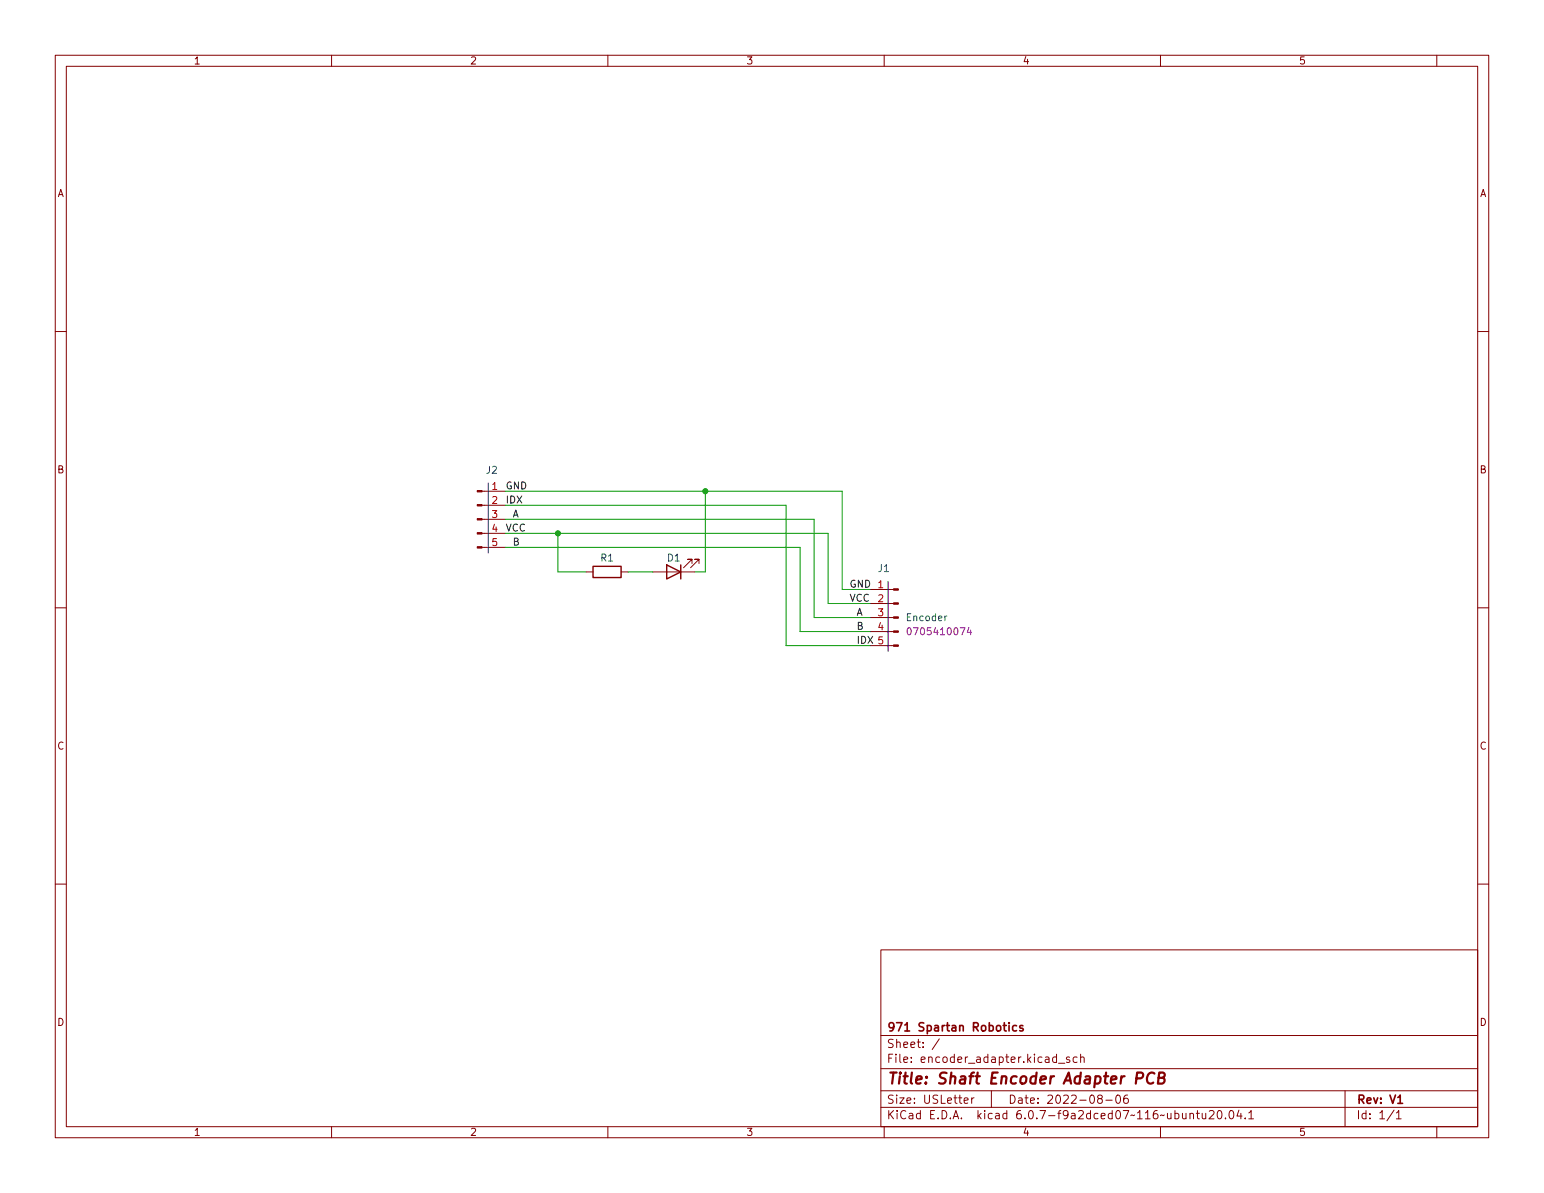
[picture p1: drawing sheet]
<svg xmlns="http://www.w3.org/2000/svg" width="279mm" height="216mm" viewBox="0 0 279 216" stroke-linecap="round" stroke-linejoin="round" font-family="sans-serif">
<g fill="none" stroke="#840000" stroke-width=".18">
<path d="M10 10h259.4v195.9h-259.4zM12 12h255.4v191.9h-255.4zM60 10v2M110 10v2M160 10v2M210 10v2M260 10v2M10 60h2M267.4 60h2M87.2 99.1h4.2M87.2 96.5h4.2M87.2 94h4.2"/>
<path d="M87.2 91.4h4.2M87.2 88.9h4.2M10 110h2M106 103.5h1.3M112.4 103.5h1.3M118.1 103.5h7.6M125.2 102v-.8h-.7h.7l-1.5 1.5M126.5 102v-.8h-.8h.8l-1.5 1.5M157.5 116.8h4.2M157.5 114.3h4.2M157.5 111.8h4.2M157.5 109.2h4.2"/>
<path d="M157.5 106.7h4.2M267.4 110h2M10 160h2M267.4 160h2M159.4 171.9h108v32h-108zM159.4 197.4h108M159.4 193.4h108M159.4 187.4h108M170 188l-1.3 1.9M174.5 199.2l.7-.2-.1-.3h-.4l-.2 .2v.7h.6M175.8 198.7v1M176.3 198.7h-.3l-.2 .3"/>
<path d="M179.4 197.4v3M191.2 191.4l-.4-.1-.3 .3v.4l.1 .2h.6M191.2 190.8v1.5M191.5 192.4h1.2M193.5 191.4l-.3-.1-.2 .2v.2l.5 .2v.3h-.5M194.9 191.4l-.4-.1-.3 .3v.4l.1 .2h.6M195.5 191.4l.3-.1 .3 .1 .1 .9M195.5 190.8v1.5M198.9 198.8l-.3-.3 .1-.2 .2-.1h.4l.2 .3-.1 .2-.6 .2-.2 .2 .1 .4 .2 .2 .4-.1 .2-.2-.1-.4-.2-.2M200.1 199.1h1.2M202.1 198.2h.2a.8 .8 0 0 1 .5 .7 .8 .8 0 0 1-.5 .8 1 1 0 0 1-.2-1.5zM204 198.2a.59 .59 0 0 0-.7 .6v.6l.2 .2 .4 .1 .2-.2 .1-.5-.2-.2-.4-.1-.3 .3"/>
<path d="M243.4 197.4v6.5M60 203.9v2M110 203.9v2M159.4 200.4h108M160 203.9v2M210 203.9v2M215.3 201.6l.2-.1h.4l.1 1M215.3 201.5v1M216.5 201.5h.5M216.7 201v1.3l.3 .2M217.5 201.5l.1 .9 .4 .1 .2-.2M218.2 201.5v1"/>
<path d="M218.8 201.1l.6-.1 .2 .1 .1 .3-.9 1.1h.9M220.5 201h.1a.8 .8 0 0 1 .5 .7 .8 .8 0 0 1-.5 .8 1 1 0 0 1-.1-1.5zM221.8 202.3v.2M222.6 201h.2a.8 .8 0 0 1 .5 .7 .8 .8 0 0 1-.5 .8 1 1 0 0 1-.2-1.5zM224.2 200.9l-.4 1.1h1M224.5 201.5v1M225.3 202.3v.2M226 201.4l.4-.4v1.5M226 202.5h.8M252.3 200.9l-1.3 1.9M252.7 201.4l.4-.4v1.5M252.7 202.5h.8"/>
<path d="M260 203.9v2"/>
</g>
<path d="M182.6 185.1v.1M182.6 185.6v1M184 185.7l-.5-.1-.3 .3v.4l.2 .2h.6M185.1 185.7l-.4-.1-.2 .2 .1 .2 .5 .1v.4h-.6M253 199.7h.8" fill="none" stroke="#840000" stroke-width=".3"/>
<path d="M205.6 195.2h.8a.55 .55 0 0 0 .5-.5 .55 .55 0 0 0-.4-.6h-.7l-.3 2M208.9 194.3a.88 .88 0 0 0-1 0 .88 .88 0 0 0-.4 .9 .69 .69 0 0 0 .4 .8 .69 .69 0 0 0 .8-.1M209.7 195.1l.8-.1a.46 .46 0 0 0 .3-.5 .46 .46 0 0 0-.4-.4h-.6l-.3 2h.8a.53 .53 0 0 0 .4-.5 .53 .53 0 0 0-.4-.5" fill="none" stroke="#840000" stroke-width=".4"/>
<path d="M107.3 102.5h5.1v2h-5.1zM120.6 102.2l2.6 1.3-2.6 1.3zM123.2 102.2v2.6" fill="none" stroke="#840000" stroke-width=".25"/>
<g fill="#840000" stroke="#840000" stroke-width=".18">
<path d="M86.4 98.9h.8v.3h-.8z"/>
<path d="M86.4 96.4h.8v.2h-.8z"/>
<path d="M86.4 93.9h.8v.2h-.8z"/>
<path d="M86.4 91.3h.8v.3h-.8z"/>
<path d="M86.4 88.8h.8v.2h-.8z"/>
<path d="M161.7 116.7h.9v.3h-.9z"/>
<path d="M161.7 114.2h.9v.2h-.9z"/>
<path d="M161.7 111.6h.9v.3h-.9z"/>
<path d="M161.7 109.1h.9v.2h-.9z"/>
<path d="M161.7 106.6h.9v.2h-.9z"/>
</g>
<path d="M164.3 113.7l.2-.1a.68 .68 0 0 1 .4 .6 .68 .68 0 0 1-.4 .7 .84 .84 0 0 1-.2-1.2zM175.3 113.5l-.3 1h.8M175.6 114v.9" fill="none" stroke="#840084" stroke-width=".18"/>
<path d="M88.4 87.4v12.7M160.7 105.2v12.7" fill="none" stroke="#0000c2" stroke-width=".18"/>
<path d="M91.4 96.5h58.5v12.7h7.6M91.4 99.1h53.4v15.2h12.7M91.4 91.4h50.8v25.4h15.3M91.4 94h55.9v17.8h10.2M91.4 88.9h61v17.8h5.1M101 96.5v7h5M127.6 88.9v14.6h-1.9M113.7 103.5h4.4" fill="none" stroke="#009600" stroke-width=".18"/>
<g fill="#009600" stroke="#009600" stroke-width=".18">
<circle cx="127.6" cy="88.9" r=".46"/>
<circle cx="101" cy="96.5" r=".46"/>
</g>
<text font-size="2.8" fill="#840000" x="160.4" y="196.2">Title: Shaft Encoder Adapter PCB</text>
<g font-size="2.1" fill="#840000">
<text x="160.4" y="189.7">Sheet: /</text>
<text x="160.4" y="186.7">971 Spartan Robotics</text>
<text x="160.4" y="192.4">File: encoder_adapter.kicad_sch</text>
<text x="160.4" y="202.5">KiCad E.D.A. kicad 6.0.7-f9a2dced07~116~ubuntu20.04.1</text>
<text x="160.4" y="199.7">Size: USLetter</text>
<text x="182.4" y="199.7">Date: 2022-08-06</text>
<text x="245.4" y="199.7">Rev: V1</text>
<text x="245.4" y="202.5">Id: 1/1</text>
</g>
<g font-size="1.8" fill="#840000">
<text x="35" y="11.6">1</text>
<text x="85" y="11.6">2</text>
<text x="135" y="11.6">3</text>
<text x="185" y="11.6">4</text>
<text x="235" y="11.6">5</text>
<text x="10.3" y="35.6">A</text>
<text x="267.7" y="35.6">A</text>
<text x="10.3" y="85.7">B</text>
<text x="267.7" y="85.7">B</text>
<text x="10.3" y="135.6">C</text>
<text x="267.7" y="135.6">C</text>
<text x="10.3" y="185.7">D</text>
<text x="267.7" y="185.7">D</text>
<text x="35" y="205.6">1</text>
<text x="85" y="205.6">2</text>
<text x="135" y="205.6">3</text>
<text x="185" y="205.6">4</text>
<text x="235" y="205.6">5</text>
</g>
<g font-size="1.8" fill="#006464">
<text x="88" y="85.7">J2</text>
<text x="108.7" y="101.6">R1</text>
<text x="120.8" y="101.6">D1</text>
<text x="158.9" y="103.5">J1</text>
<text x="164.2" y="112.4">Encoder</text>
</g>
<g font-size="1.8" fill="#a90000">
<text x="89" y="88.6">1</text>
<text x="89" y="91.2">2</text>
<text x="89" y="93.7">3</text>
<text x="89" y="96.3">4</text>
<text x="89" y="98.8">5</text>
<text x="158.9" y="106.4">1</text>
<text x="158.9" y="109">2</text>
<text x="158.9" y="111.5">3</text>
<text x="158.9" y="114">4</text>
</g>
<g font-size="1.8" fill="#0f0f0f">
<text x="91.4" y="88.6">GND</text>
<text x="91.4" y="91.1">IDX</text>
<text x="92.7" y="93.6">A</text>
<text x="91.4" y="96.2">VCC</text>
<text x="92.7" y="98.7">B</text>
<text x="153.7" y="106.3">GND</text>
<text x="153.7" y="108.9">VCC</text>
<text x="154.9" y="114">B</text>
<text x="154.9" y="111.4">A</text>
<text x="154.9" y="116.5">IDX 5</text>
</g>
<text font-size="1.8" fill="#840084" x="165" y="114.9">0705410074</text>
</svg>
